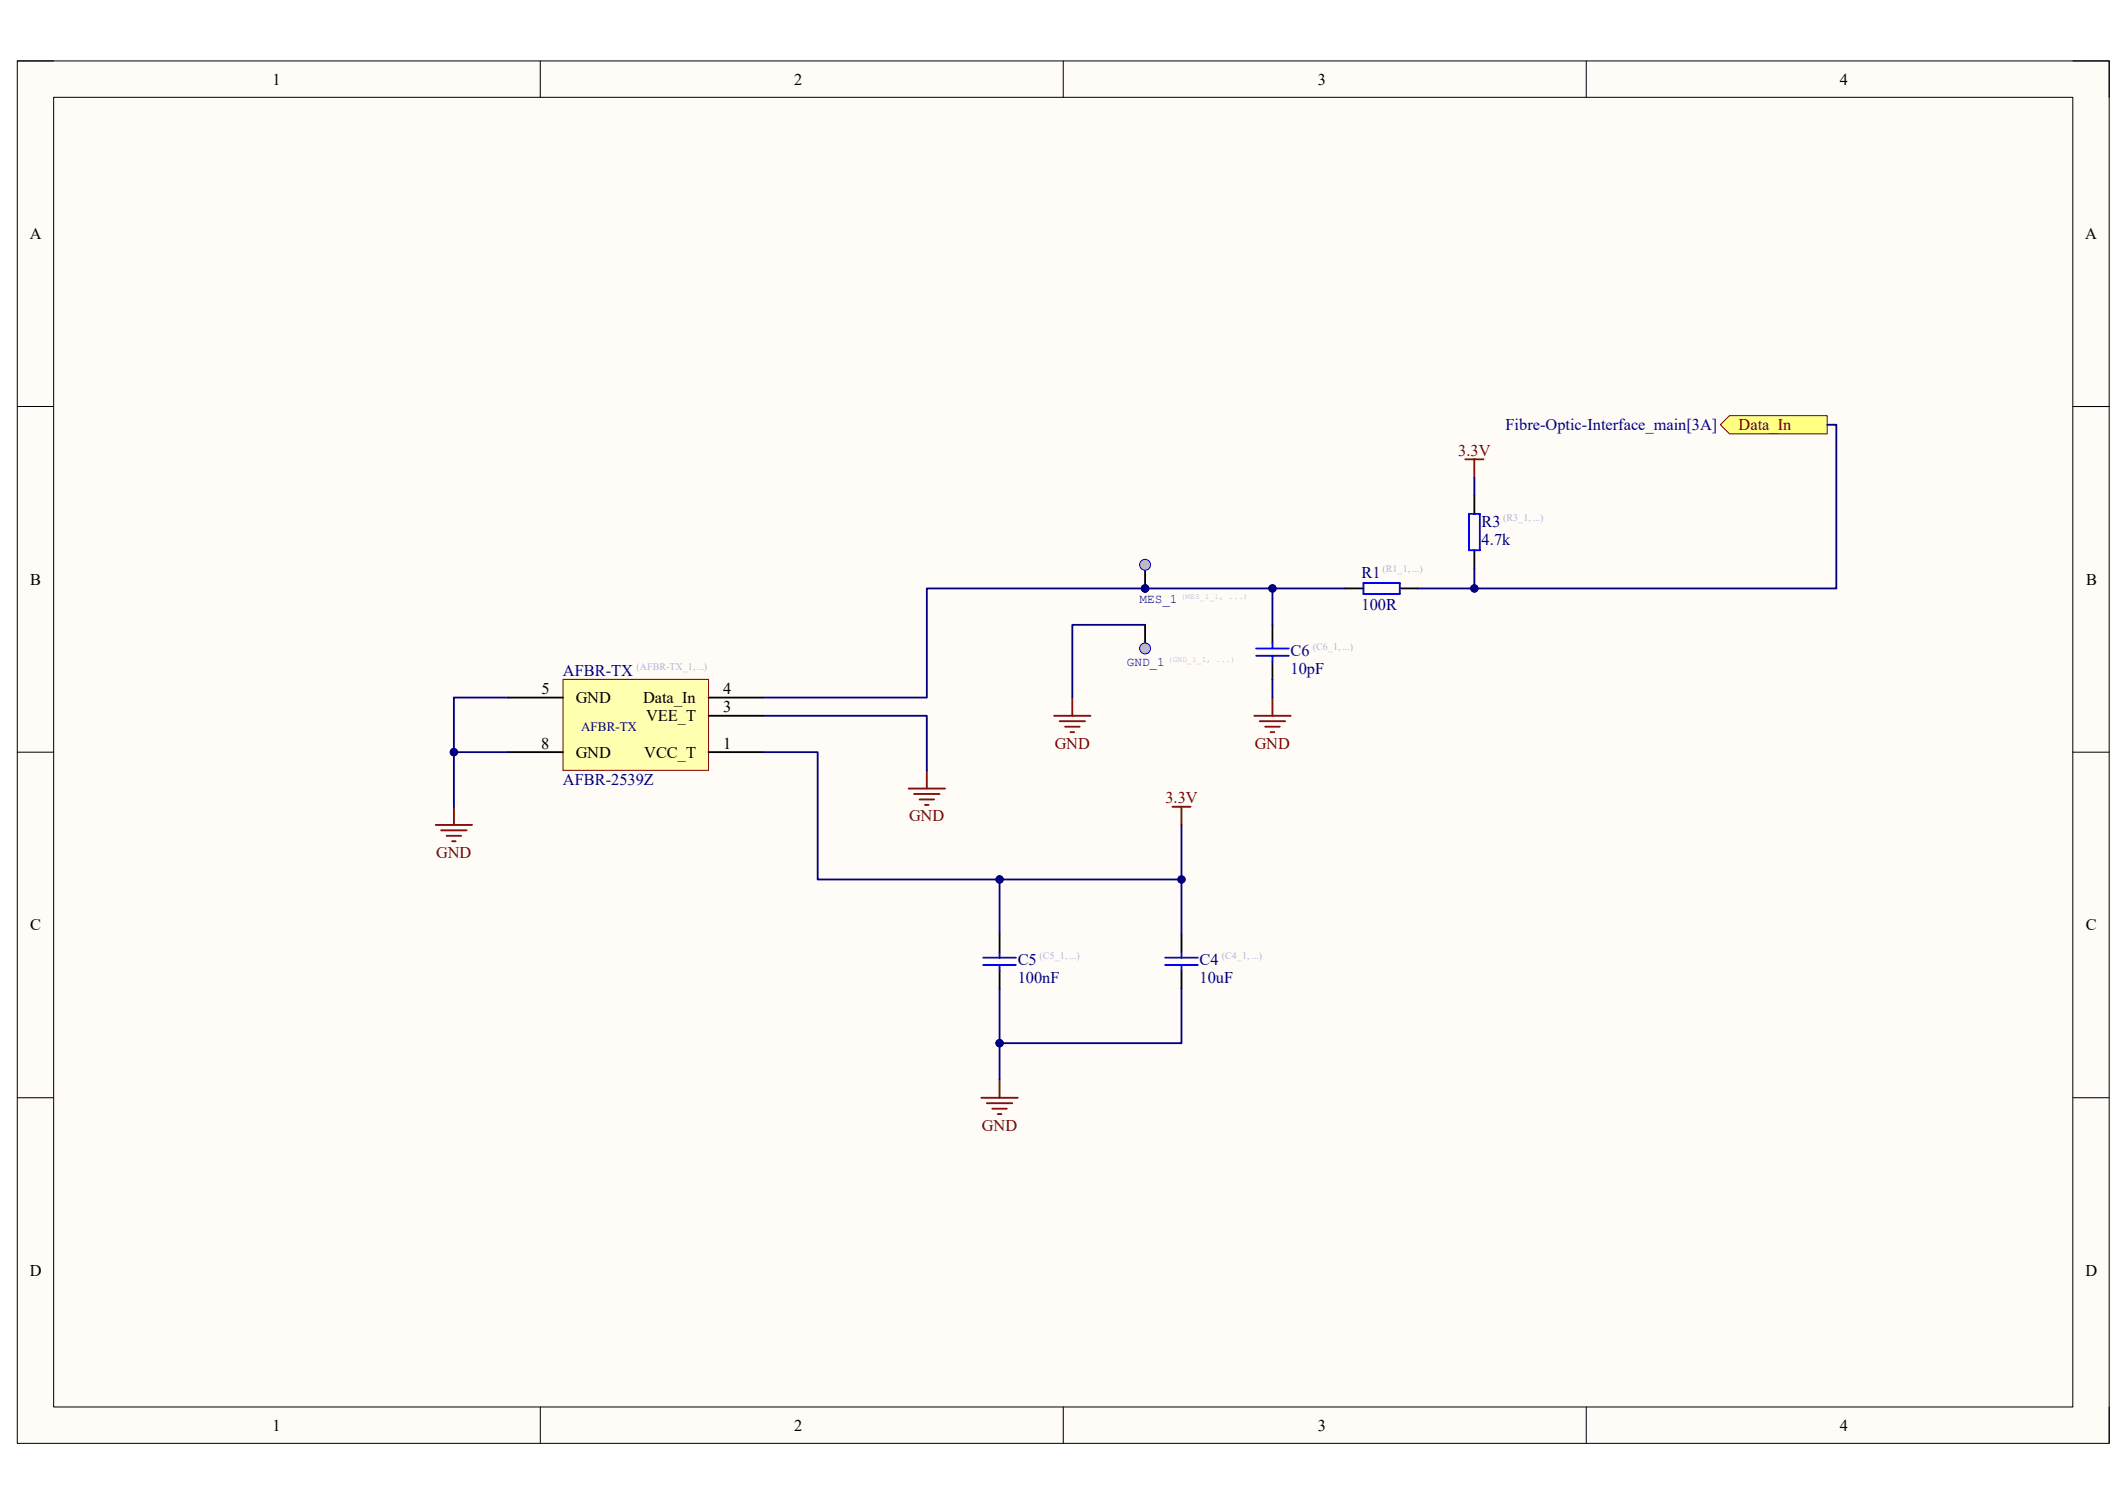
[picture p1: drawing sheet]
<svg xmlns="http://www.w3.org/2000/svg" width="297mm" height="210mm" viewBox="0 0 297 210" stroke-linecap="round" stroke-linejoin="round" font-family="sans-serif">
<path d="M2.4 8.5h292.1v193h-292.1z" fill-rule="evenodd" fill="#fffcf8"/>
<path d="M2.4 8.5h292.1v193h-292.1z" fill="none" stroke="#000" stroke-width=".14"/>
<path d="M7.5 13.6h281.9v182.9h-281.9z" fill-rule="evenodd" fill="#fffcf8"/>
<g fill="none" stroke="#000" stroke-width=".14">
<path d="M2.4 8.5h5.1M7.5 13.6h281.9v182.9h-281.9zM75.4 8.5v5.1M148.5 8.5v5.1M221.5 8.5v5.1M289.4 8.5h5.1v5.1M2.4 56.8h5.1M289.4 56.8h5.1M2.4 105h5.1M289.4 105h5.1M2.4 153.3h5.1M289.4 153.3h5.1"/>
<path d="M75.4 196.5v5M148.5 196.5v5M221.5 196.5v5M294.5 196.5v5"/>
</g>
<path d="M78.6 94.9h20.3v12.7h-20.3z" fill-rule="evenodd" fill="#ffffb0"/>
<path d="M78.6 94.9h20.3v12.7h-20.3z" fill="none" stroke="#800000" stroke-width=".14"/>
<g fill="none" stroke="#000" stroke-width=".25">
<path d="M205.9 69.2v2.6M205.9 76.8v2.6M71 97.4h7.6M98.9 97.4h7.7M98.9 99.9h7.7M177.7 87.2v2.6M177.7 92.3v2.6M71 105h7.6M98.9 105h7.7M139.6 130.4v2.6M139.6 135.5v2.5M165 130.4v2.6"/>
<path d="M165 135.5v2.5"/>
</g>
<g fill="none" stroke="#800000" stroke-width=".25">
<path d="M204.6 64.1h2.5M205.9 64.1v2.6M147.2 99.9h5.1M149.7 97.4v2.5M175.1 99.9h5.1M177.7 97.4v2.5M60.8 115.2h5.1M61.6 116h3.6M62.4 116.7h2M63.1 117.5h.5M63.4 112.6v2.6M126.9 110.1h5.1"/>
<path d="M127.6 110.9h3.6M128.4 111.6h2M129.2 112.4h.5M129.4 107.6v2.5M148 100.7h3.5M148.7 101.5h2.1M149.5 102.2h.5M163.7 112.6h2.5M165 112.6v2.6M175.9 100.7h3.6M176.7 101.5h2M177.4 102.2h.5"/>
<path d="M137 153.3h5.1M137.8 154.1h3.6M138.6 154.8h2M139.3 155.6h.5M139.6 150.7v2.6"/>
</g>
<g fill="none" stroke="#00f" stroke-width=".25">
<path d="M205.1 71.8h1.5v5h-1.5zM175.4 91.6h4.6M175.4 90.6h4.6M177.7 89.8v.8M177.7 91.6v.7M137.3 134.7h4.6M137.3 133.7h4.6M139.6 133v.7M139.6 134.7v.8M162.7 134.7h4.6M162.7 133.7h4.6M165 133v.7"/>
<path d="M165 134.7v.8"/>
</g>
<path d="M241.5 58h13.7v2.6h-13.7l-1.3-1.3z" fill-rule="evenodd" fill="#ffff80"/>
<path d="M241.5 58h13.7v2.6h-13.7l-1.3-1.3z" fill="none" stroke="#800000" stroke-width=".14"/>
<path d="M159.9 87.2v2.6" fill="none" stroke="#000" stroke-width=".25"/>
<circle cx="159.9" cy="90.6" r=".76" fill="#c0c0c0"/>
<circle cx="159.9" cy="90.6" r=".76" fill="none" stroke="#00f" stroke-width=".14"/>
<path d="M187.8 82.2h2.6M195.5 82.2h2.5" fill="none" stroke="#000" stroke-width=".25"/>
<path d="M190.4 81.4h5.1v1.5h-5.1z" fill="none" stroke="#00f" stroke-width=".25"/>
<circle cx="159.9" cy="82.2" r=".51" fill="#000080"/>
<circle cx="159.9" cy="82.2" r=".51" fill="none" stroke="#000080" stroke-width=".14"/>
<path d="M159.9 79.6v2.6" fill="none" stroke="#000" stroke-width=".25"/>
<circle cx="159.9" cy="82.2" r=".51" fill="#000080"/>
<circle cx="159.9" cy="82.2" r=".51" fill="none" stroke="#000080" stroke-width=".14"/>
<circle cx="159.9" cy="78.9" r=".76" fill="#c0c0c0"/>
<circle cx="159.9" cy="78.9" r=".76" fill="none" stroke="#00f" stroke-width=".14"/>
<path d="M71 105h-7.6v7.6" fill="none" stroke="#000080" stroke-width=".25"/>
<circle cx="63.4" cy="105" r=".51" fill="#000080"/>
<circle cx="63.4" cy="105" r=".51" fill="none" stroke="#000080" stroke-width=".14"/>
<path d="M71 97.4h-7.6v7.6" fill="none" stroke="#000080" stroke-width=".25"/>
<circle cx="63.4" cy="105" r=".51" fill="#000080"/>
<circle cx="63.4" cy="105" r=".51" fill="none" stroke="#000080" stroke-width=".14"/>
<path d="M106.6 99.9h22.8v7.7M139.6 138v12.7" fill="none" stroke="#000080" stroke-width=".25"/>
<circle cx="139.6" cy="145.7" r=".51" fill="#000080"/>
<circle cx="139.6" cy="145.7" r=".51" fill="none" stroke="#000080" stroke-width=".14"/>
<path d="M165 138v7.7h-25.4" fill="none" stroke="#000080" stroke-width=".25"/>
<circle cx="139.6" cy="145.7" r=".51" fill="#000080"/>
<circle cx="139.6" cy="145.7" r=".51" fill="none" stroke="#000080" stroke-width=".14"/>
<path d="M177.7 94.9v2.5M165 122.8v7.6" fill="none" stroke="#000080" stroke-width=".25"/>
<circle cx="165" cy="122.8" r=".51" fill="#000080"/>
<circle cx="165" cy="122.8" r=".51" fill="none" stroke="#000080" stroke-width=".14"/>
<path d="M165 115.2v7.6h-25.4" fill="none" stroke="#000080" stroke-width=".25"/>
<circle cx="139.6" cy="122.8" r=".51" fill="#000080"/>
<circle cx="139.6" cy="122.8" r=".51" fill="none" stroke="#000080" stroke-width=".14"/>
<circle cx="165" cy="122.8" r=".51" fill="#000080"/>
<circle cx="165" cy="122.8" r=".51" fill="none" stroke="#000080" stroke-width=".14"/>
<path d="M106.6 105h7.6v17.8h25.4v7.6" fill="none" stroke="#000080" stroke-width=".25"/>
<circle cx="139.6" cy="122.8" r=".51" fill="#000080"/>
<circle cx="139.6" cy="122.8" r=".51" fill="none" stroke="#000080" stroke-width=".14"/>
<path d="M205.9 66.7v2.5M159.9 87.2h-10.2v10.2M177.7 82.2h10.1" fill="none" stroke="#000080" stroke-width=".25"/>
<circle cx="177.7" cy="82.2" r=".51" fill="#000080"/>
<circle cx="177.7" cy="82.2" r=".51" fill="none" stroke="#000080" stroke-width=".14"/>
<path d="M177.7 87.2v-5h-48.3v15.2h-22.8" fill="none" stroke="#000080" stroke-width=".25"/>
<circle cx="177.7" cy="82.2" r=".51" fill="#000080"/>
<circle cx="177.7" cy="82.2" r=".51" fill="none" stroke="#000080" stroke-width=".14"/>
<circle cx="159.9" cy="82.2" r=".51" fill="#000080"/>
<circle cx="159.9" cy="82.2" r=".51" fill="none" stroke="#000080" stroke-width=".14"/>
<path d="M255.2 59.3h1.2v22.9h-58.4" fill="none" stroke="#000080" stroke-width=".25"/>
<circle cx="205.9" cy="82.2" r=".51" fill="#000080"/>
<circle cx="205.9" cy="82.2" r=".51" fill="none" stroke="#000080" stroke-width=".14"/>
<path d="M205.9 79.4v2.8" fill="none" stroke="#000080" stroke-width=".25"/>
<circle cx="205.9" cy="82.2" r=".51" fill="#000080"/>
<circle cx="205.9" cy="82.2" r=".51" fill="none" stroke="#000080" stroke-width=".14"/>
<g font-size="2.3">
<text x="38.1" y="11.8">1</text>
<text x="110.9" y="11.8">2</text>
<text x="184" y="11.8">3</text>
<text x="256.9" y="11.8">4</text>
<text x="4.1" y="33.4">A</text>
<text x="291.2" y="33.4">A</text>
<text x="4.2" y="81.7">B</text>
<text x="291.3" y="81.7">B</text>
<text x="75.6" y="96.9">5</text>
<text x="80.4" y="98.2">GND</text>
<text x="89.8" y="98.2">Data_In</text>
<text x="90.2" y="100.7">VEE_T</text>
<text x="101" y="96.9">4</text>
<text x="101" y="99.4">3</text>
<text x="75.6" y="104.5">8</text>
<text x="80.4" y="105.8">GND</text>
<text x="90" y="105.8">VCC_T</text>
<text x="101" y="104.5">1</text>
<text x="4.2" y="129.9">C</text>
<text x="291.3" y="129.9">C</text>
<text x="4.1" y="178.2">D</text>
<text x="291.2" y="178.2">D</text>
<text x="38.1" y="199.8">1</text>
<text x="110.9" y="199.8">2</text>
<text x="184" y="199.8">3</text>
<text x="256.9" y="199.8">4</text>
</g>
<g font-size="2.3" fill="#800000">
<text x="203.6" y="63.6">3.3V</text>
<text x="242.8" y="60.1">Data_In</text>
<text x="147.3" y="104.5">GND</text>
<text x="175.2" y="104.5">GND</text>
<text x="162.7" y="112.1">3.3V</text>
<text x="60.9" y="119.8">GND</text>
<text x="127" y="114.7">GND</text>
<text x="137.1" y="157.9">GND</text>
</g>
<g font-size="2.3" fill="#000080">
<text x="210.2" y="60.1">Fibre-Optic-Interface_main[3A]</text>
<text x="206.9" y="73.5">R3</text>
<text x="206.9" y="76.1">4.7k</text>
<text x="190.1" y="80.6">R1</text>
<text x="190.1" y="85.2">100R</text>
<text x="78.6" y="94.4">AFBR-TX</text>
<text x="180.2" y="91.6">C6</text>
<text x="180.2" y="94.1">10pF</text>
<text x="78.6" y="109.6">AFBR-2539Z</text>
<text x="142.1" y="134.7">C5</text>
<text x="142.1" y="137.3">100nF</text>
<text x="167.5" y="134.7">C4</text>
<text x="167.5" y="137.3">10uF</text>
</g>
<g font-size="1.8" fill="#000080">
<text x="159.1" y="84.2">MES_1</text>
<text x="157.4" y="93">GND_1</text>
<text x="81.2" y="102.1">AFBR-TX</text>
</g>
<g font-size="1.4" fill="#b2b0d4">
<text x="209.9" y="72.7">(R3_1, ...)</text>
<text x="193" y="79.8">(R1_1, ...)</text>
<text x="88.9" y="93.6">(AFBR-TX_1, ...)</text>
<text x="183.3" y="90.8">(C6_1, ...)</text>
<text x="145.2" y="133.9">(C5_1, ...)</text>
<text x="170.6" y="133.9">(C4_1, ...)</text>
</g>
<g font-size="1.1" fill="#b2b0d4">
<text x="164.8" y="83.6">(MES_1_1, ...)</text>
<text x="163.1" y="92.5">(GND_1_1, ...)</text>
</g>
</svg>
